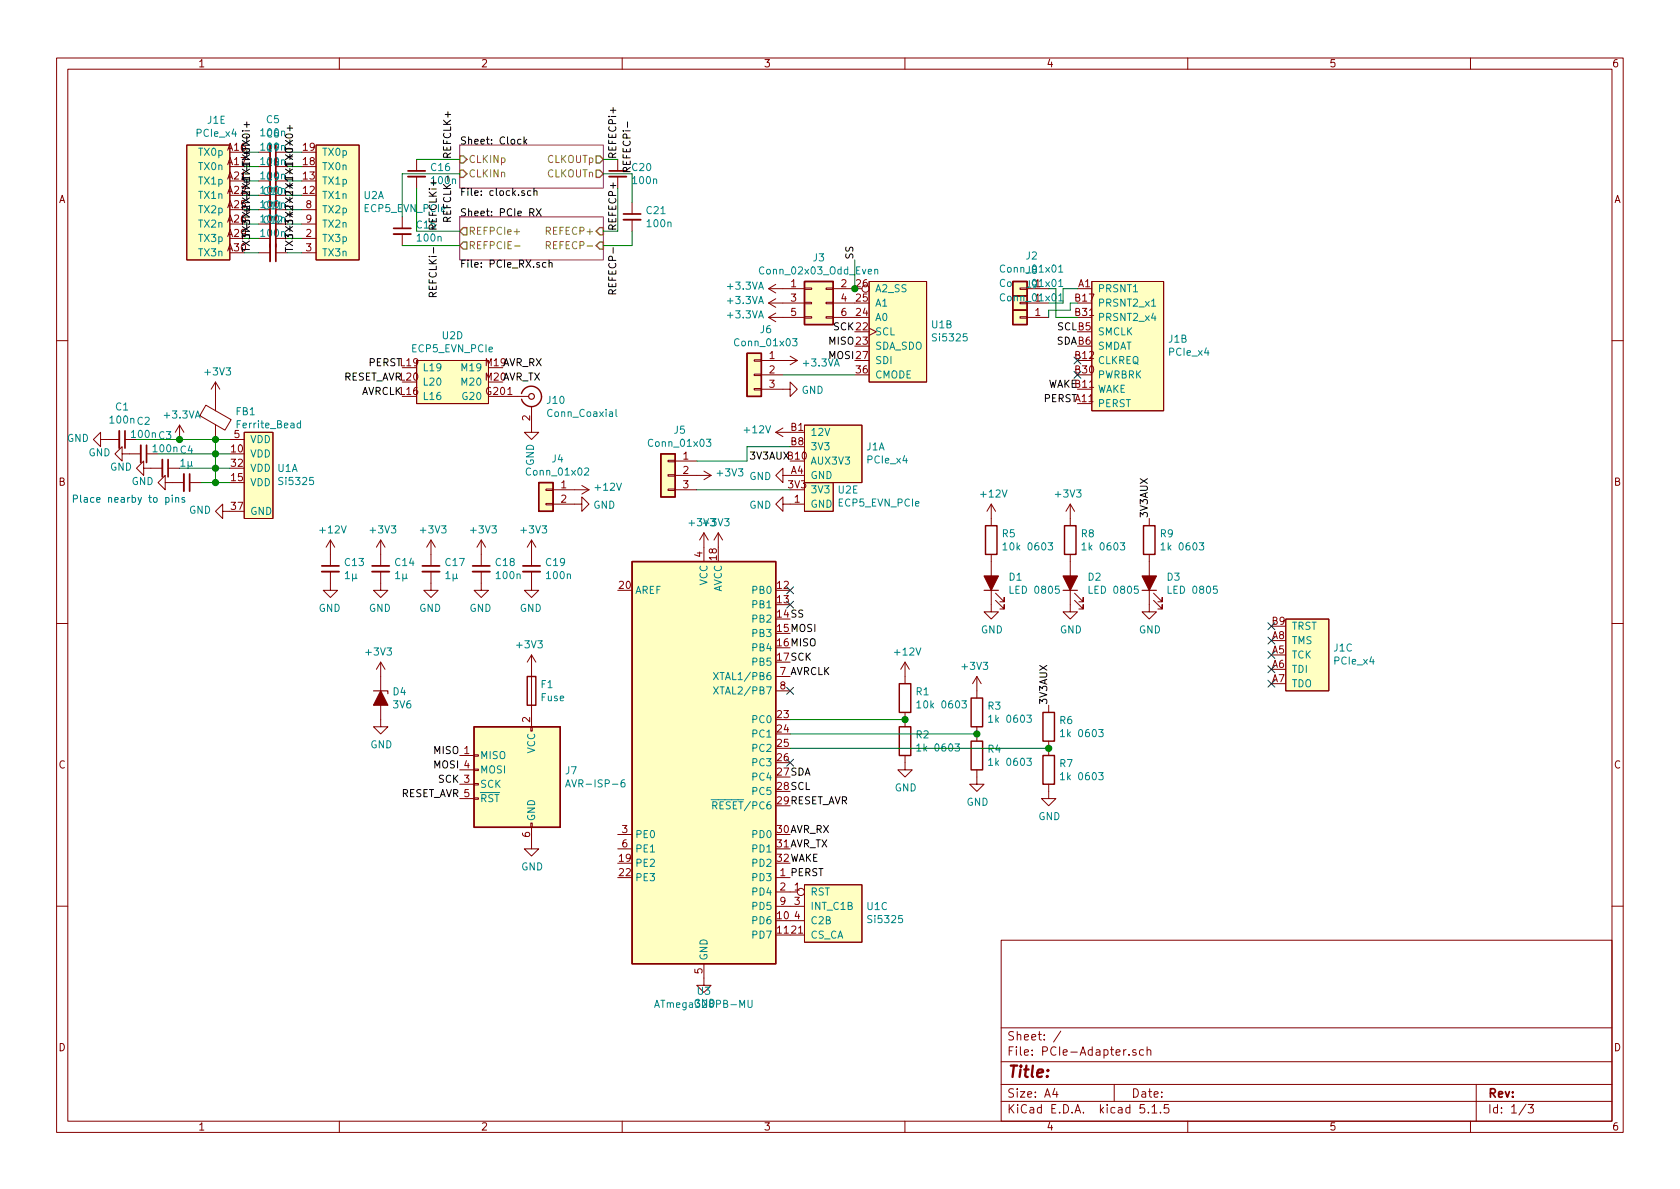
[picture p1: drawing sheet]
EESchema Schematic File Version 4
EELAYER 30 0
EELAYER END
$Descr A4 11693 8268
encoding utf-8
Sheet 1 3
Title ""
Date ""
Rev ""
Comp ""
Comment1 ""
Comment2 ""
Comment3 ""
Comment4 ""
$EndDescr
$Comp
L Si5325:Si5325 U1
U 1 1
P 1800 3000
F 0 "U1" H 1928 2751 50  0000 L CNN
F 1 "Si5325" H 1928 2660 50  0000 L CNN
F 2 "" H 1000 3850 50  0001 C CNN
F 3 "" H 1000 3850 50  0001 C CNN
	1    1800 3000
	1    0    0    -1  
$EndComp
$Comp
L Si5325:Si5325 U1
U 2 1
P 6250 1950
F 0 "U1" H 6478 1651 50  0000 L CNN
F 1 "Si5325" H 6478 1560 50  0000 L CNN
F 2 "Package_DFN_QFN:QFN-36-1EP_6x6mm_P0.5mm_EP4.1x4.1mm_ThermalVias" H 5450 2800 50  0001 C CNN
F 3 "" H 5450 2800 50  0001 C CNN
	2    6250 1950
	1    0    0    -1  
$EndComp
$Comp
L Si5325:Si5325 U1
U 3 1
P 5800 6150
F 0 "U1" H 6028 6001 50  0000 L CNN
F 1 "Si5325" H 6028 5910 50  0000 L CNN
F 2 "" H 5000 7000 50  0001 C CNN
F 3 "" H 5000 7000 50  0001 C CNN
	3    5800 6150
	1    0    0    -1  
$EndComp
$Comp
L PCIe:PCIe_x4 J1
U 1 1
P 5800 2950
F 0 "J1" H 6028 2801 50  0000 L CNN
F 1 "PCIe_x4" H 6028 2710 50  0000 L CNN
F 2 "" H 5250 2950 50  0001 C CNN
F 3 "" H 5250 2950 50  0001 C CNN
	1    5800 2950
	1    0    0    -1  
$EndComp
$Comp
L PCIe:PCIe_x4 J1
U 2 1
P 7850 1950
F 0 "J1" H 8128 1551 50  0000 L CNN
F 1 "PCIe_x4" H 8128 1460 50  0000 L CNN
F 2 "" H 7300 1950 50  0001 C CNN
F 3 "" H 7300 1950 50  0001 C CNN
	2    7850 1950
	1    0    0    -1  
$EndComp
$Comp
L PCIe:PCIe_x4 J1
U 3 1
P 9100 4300
F 0 "J1" H 9278 4101 50  0000 L CNN
F 1 "PCIe_x4" H 9278 4010 50  0000 L CNN
F 2 "" H 8550 4300 50  0001 C CNN
F 3 "" H 8550 4300 50  0001 C CNN
	3    9100 4300
	1    0    0    -1  
$EndComp
$Comp
L PCIe:PCIe_x4 J1
U 5 1
P 1450 1000
F 0 "J1" H 1392 1175 50  0000 C CNN
F 1 "PCIe_x4" H 1392 1084 50  0000 C CNN
F 2 "Connector_PCBEdge:BUS_PCIexpress_x4" H 900 1000 50  0001 C CNN
F 3 "" H 900 1000 50  0001 C CNN
	5    1450 1000
	-1   0    0    -1  
$EndComp
Wire Wire Line
	7300 2100 7400 2100
Wire Wire Line
	7400 2100 7400 2000
Wire Wire Line
	7400 2000 7500 2000
Wire Wire Line
	7500 2100 7450 2100
Wire Wire Line
	7450 2100 7450 2150
Wire Wire Line
	7450 2150 7300 2150
Wire Wire Line
	7300 2150 7300 2200
Wire Wire Line
	7500 2200 7350 2200
Wire Wire Line
	7350 2200 7350 2000
Wire Wire Line
	7350 2000 7300 2000
$Comp
L PCIe:ECP5_EVN_PCIe U2
U 1 1
P 2350 1000
F 0 "U2" H 2528 651 50  0000 L CNN
F 1 "ECP5_EVN_PCIe" H 2528 560 50  0000 L CNN
F 2 "PCIe-Adapter:ECP5-EVN-PCIe" H 2150 1050 50  0001 C CNN
F 3 "" H 2150 1050 50  0001 C CNN
	1    2350 1000
	1    0    0    -1  
$EndComp
$Comp
L PCIe:ECP5_EVN_PCIe U2
U 4 1
P 3150 2500
F 0 "U2" H 3150 2675 50  0000 C CNN
F 1 "ECP5_EVN_PCIe" H 3150 2584 50  0000 C CNN
F 2 "" H 2950 2550 50  0001 C CNN
F 3 "" H 2950 2550 50  0001 C CNN
	4    3150 2500
	1    0    0    -1  
$EndComp
$Sheet
S 3200 1000 1000 300 
U 5E7EABA8
F0 "Clock" 50
F1 "clock.sch" 50
F2 "CLKINp" I L 3200 1100 50 
F3 "CLKINn" I L 3200 1200 50 
F4 "CLKOUTp" O R 4200 1100 50 
F5 "CLKOUTn" O R 4200 1200 50 
$EndSheet
$Comp
L PCIe:ECP5_EVN_PCIe U2
U 5 1
P 5700 3350
F 0 "U2" H 5828 3301 50  0000 L CNN
F 1 "ECP5_EVN_PCIe" H 5828 3210 50  0000 L CNN
F 2 "" H 5500 3400 50  0001 C CNN
F 3 "" H 5500 3400 50  0001 C CNN
	5    5700 3350
	1    0    0    -1  
$EndComp
$Sheet
S 3200 1500 1000 300 
U 5E8420DD
F0 "PCIe RX" 50
F1 "PCIe_RX.sch" 50
F2 "REFPCIe+" O L 3200 1600 50 
F3 "REFPCIE-" O L 3200 1700 50 
F4 "REFECP+" I R 4200 1600 50 
F5 "REFECP-" I R 4200 1700 50 
$EndSheet
Wire Wire Line
	4200 1600 4300 1600
Wire Wire Line
	4300 1100 4200 1100
Wire Wire Line
	4400 1700 4200 1700
Wire Wire Line
	4200 1200 4400 1200
Wire Wire Line
	4400 1200 4400 1400
Wire Wire Line
	2900 1600 2900 1300
Wire Wire Line
	2800 1200 2800 1500
$Comp
L Connector_Generic:Conn_02x03_Odd_Even J3
U 1 1
P 5650 2100
F 0 "J3" H 5700 2417 50  0000 C CNN
F 1 "Conn_02x03_Odd_Even" H 5700 2326 50  0000 C CNN
F 2 "Connector_PinHeader_2.54mm:PinHeader_2x03_P2.54mm_Vertical" H 5650 2100 50  0001 C CNN
F 3 "~" H 5650 2100 50  0001 C CNN
	1    5650 2100
	1    0    0    -1  
$EndComp
$Comp
L power:GND #PWR013
U 1 1
P 5500 3300
F 0 "#PWR013" H 5500 3050 50  0001 C CNN
F 1 "GND" V 5505 3172 50  0000 R CNN
F 2 "" H 5500 3300 50  0001 C CNN
F 3 "" H 5500 3300 50  0001 C CNN
	1    5500 3300
	0    1    1    0   
$EndComp
$Comp
L power:GND #PWR014
U 1 1
P 5500 3500
F 0 "#PWR014" H 5500 3250 50  0001 C CNN
F 1 "GND" V 5505 3372 50  0000 R CNN
F 2 "" H 5500 3500 50  0001 C CNN
F 3 "" H 5500 3500 50  0001 C CNN
	1    5500 3500
	0    1    1    0   
$EndComp
$Comp
L Connector_Generic:Conn_01x03 J5
U 1 1
P 4650 3300
F 0 "J5" H 4568 3617 50  0000 C CNN
F 1 "Conn_01x03" H 4568 3526 50  0000 C CNN
F 2 "Connector_PinHeader_2.54mm:PinHeader_1x03_P2.54mm_Vertical" H 4650 3300 50  0001 C CNN
F 3 "~" H 4650 3300 50  0001 C CNN
	1    4650 3300
	-1   0    0    -1  
$EndComp
Wire Wire Line
	4850 3400 5500 3400
Wire Wire Line
	5500 3100 5200 3100
Wire Wire Line
	5200 3100 5200 3200
Wire Wire Line
	5200 3200 4850 3200
$Comp
L power:+3V3 #PWR03
U 1 1
P 4850 3300
F 0 "#PWR03" H 4850 3150 50  0001 C CNN
F 1 "+3V3" V 4865 3428 50  0000 L CNN
F 2 "" H 4850 3300 50  0001 C CNN
F 3 "" H 4850 3300 50  0001 C CNN
	1    4850 3300
	0    1    -1   0   
$EndComp
$Comp
L Connector_Generic:Conn_01x03 J6
U 1 1
P 5250 2600
F 0 "J6" H 5168 2917 50  0000 C CNN
F 1 "Conn_01x03" H 5168 2826 50  0000 C CNN
F 2 "Connector_PinHeader_2.54mm:PinHeader_1x03_P2.54mm_Vertical" H 5250 2600 50  0001 C CNN
F 3 "~" H 5250 2600 50  0001 C CNN
	1    5250 2600
	-1   0    0    -1  
$EndComp
Wire Wire Line
	5450 2600 5950 2600
$Comp
L power:GND #PWR011
U 1 1
P 5450 2700
F 0 "#PWR011" H 5450 2450 50  0001 C CNN
F 1 "GND" V 5455 2572 50  0000 R CNN
F 2 "" H 5450 2700 50  0001 C CNN
F 3 "" H 5450 2700 50  0001 C CNN
	1    5450 2700
	0    -1   1    0   
$EndComp
Text Label 5950 2300 2    50   ~ 0
SCK
Text Label 5500 4600 0    50   ~ 0
SCK
Text Label 5950 2400 2    50   ~ 0
MISO
Text Label 5950 2500 2    50   ~ 0
MOSI
Text Label 5500 4400 0    50   ~ 0
MOSI
Text Label 5500 4500 0    50   ~ 0
MISO
$Comp
L MCU_Microchip_ATmega:ATmega328PB-MU U3
U 1 1
P 4900 5300
F 0 "U3" H 4900 3711 50  0000 C CNN
F 1 "ATmega328PB-MU" H 4900 3620 50  0000 C CNN
F 2 "Package_DFN_QFN:QFN-32-1EP_5x5mm_P0.5mm_EP3.1x3.1mm" H 4900 5300 50  0001 C CIN
F 3 "http://ww1.microchip.com/downloads/en/DeviceDoc/40001906C.pdf" H 4900 5300 50  0001 C CNN
	1    4900 5300
	1    0    0    -1  
$EndComp
$Comp
L power:+3V3 #PWR04
U 1 1
P 4900 3800
F 0 "#PWR04" H 4900 3650 50  0001 C CNN
F 1 "+3V3" H 4915 3973 50  0000 C CNN
F 2 "" H 4900 3800 50  0001 C CNN
F 3 "" H 4900 3800 50  0001 C CNN
	1    4900 3800
	-1   0    0    -1  
$EndComp
$Comp
L power:+3V3 #PWR06
U 1 1
P 5000 3800
F 0 "#PWR06" H 5000 3650 50  0001 C CNN
F 1 "+3V3" H 5015 3973 50  0000 C CNN
F 2 "" H 5000 3800 50  0001 C CNN
F 3 "" H 5000 3800 50  0001 C CNN
	1    5000 3800
	-1   0    0    -1  
$EndComp
$Comp
L power:GND #PWR05
U 1 1
P 4900 6800
F 0 "#PWR05" H 4900 6550 50  0001 C CNN
F 1 "GND" H 4905 6627 50  0000 C CNN
F 2 "" H 4900 6800 50  0001 C CNN
F 3 "" H 4900 6800 50  0001 C CNN
	1    4900 6800
	1    0    0    -1  
$EndComp
Text Label 5500 4700 0    50   ~ 0
AVRCLK
Text Label 2800 2750 2    50   ~ 0
AVRCLK
Text Label 2800 2650 2    50   ~ 0
RESET_AVR
Text Label 5500 5600 0    50   ~ 0
RESET_AVR
$Comp
L Connector_Generic:Conn_01x02 J4
U 1 1
P 3800 3400
F 0 "J4" H 3718 3617 50  0000 C CNN
F 1 "Conn_01x02" H 3718 3526 50  0000 C CNN
F 2 "Connector_PinHeader_2.54mm:PinHeader_1x02_P2.54mm_Vertical" H 3800 3400 50  0001 C CNN
F 3 "~" H 3800 3400 50  0001 C CNN
	1    3800 3400
	-1   0    0    -1  
$EndComp
$Comp
L power:+12V #PWR012
U 1 1
P 5500 3000
F 0 "#PWR012" H 5500 2850 50  0001 C CNN
F 1 "+12V" V 5515 3128 50  0000 L CNN
F 2 "" H 5500 3000 50  0001 C CNN
F 3 "" H 5500 3000 50  0001 C CNN
	1    5500 3000
	0    -1   -1   0   
$EndComp
$Comp
L power:+12V #PWR01
U 1 1
P 4000 3400
F 0 "#PWR01" H 4000 3250 50  0001 C CNN
F 1 "+12V" V 4015 3528 50  0000 L CNN
F 2 "" H 4000 3400 50  0001 C CNN
F 3 "" H 4000 3400 50  0001 C CNN
	1    4000 3400
	0    1    -1   0   
$EndComp
$Comp
L power:GND #PWR02
U 1 1
P 4000 3500
F 0 "#PWR02" H 4000 3250 50  0001 C CNN
F 1 "GND" V 4005 3372 50  0000 R CNN
F 2 "" H 4000 3500 50  0001 C CNN
F 3 "" H 4000 3500 50  0001 C CNN
	1    4000 3500
	0    -1   1    0   
$EndComp
Text Label 3500 2550 0    50   ~ 0
AVR_RX
Text Label 5500 5800 0    50   ~ 0
AVR_RX
Text Label 5500 5900 0    50   ~ 0
AVR_TX
Text Label 3500 2650 0    50   ~ 0
AVR_TX
$Comp
L power:GND #PWR019
U 1 1
P 1600 3550
F 0 "#PWR019" H 1600 3300 50  0001 C CNN
F 1 "GND" V 1605 3422 50  0000 R CNN
F 2 "" H 1600 3550 50  0001 C CNN
F 3 "" H 1600 3550 50  0001 C CNN
	1    1600 3550
	0    1    -1   0   
$EndComp
Text Label 2800 2550 2    50   ~ 0
PERST
Text Label 5500 6100 0    50   ~ 0
PERST
Text Label 5500 6000 0    50   ~ 0
WAKE
Text Label 5500 5500 0    50   ~ 0
SCL
Text Label 7500 2300 2    50   ~ 0
SCL
Text Label 7500 2400 2    50   ~ 0
SDA
Text Label 5500 5400 0    50   ~ 0
SDA
$Comp
L Device:C_Small C3
U 1 1
P 1150 3250
F 0 "C3" V 921 3250 50  0000 C CNN
F 1 "100n" V 1012 3250 50  0000 C CNN
F 2 "Capacitor_SMD:C_0402_1005Metric" H 1150 3250 50  0001 C CNN
F 3 "~" H 1150 3250 50  0001 C CNN
	1    1150 3250
	0    1    1    0   
$EndComp
$Comp
L Device:C_Small C2
U 1 1
P 1000 3150
F 0 "C2" V 771 3150 50  0000 C CNN
F 1 "100n" V 862 3150 50  0000 C CNN
F 2 "Capacitor_SMD:C_0402_1005Metric" H 1000 3150 50  0001 C CNN
F 3 "~" H 1000 3150 50  0001 C CNN
	1    1000 3150
	0    1    1    0   
$EndComp
$Comp
L Device:C_Small C1
U 1 1
P 850 3050
F 0 "C1" V 621 3050 50  0000 C CNN
F 1 "100n" V 712 3050 50  0000 C CNN
F 2 "Capacitor_SMD:C_0402_1005Metric" H 850 3050 50  0001 C CNN
F 3 "~" H 850 3050 50  0001 C CNN
	1    850  3050
	0    1    1    0   
$EndComp
$Comp
L power:GND #PWR018
U 1 1
P 1200 3350
F 0 "#PWR018" H 1200 3100 50  0001 C CNN
F 1 "GND" V 1205 3222 50  0000 R CNN
F 2 "" H 1200 3350 50  0001 C CNN
F 3 "" H 1200 3350 50  0001 C CNN
	1    1200 3350
	0    1    -1   0   
$EndComp
$Comp
L power:GND #PWR017
U 1 1
P 1050 3250
F 0 "#PWR017" H 1050 3000 50  0001 C CNN
F 1 "GND" V 1055 3122 50  0000 R CNN
F 2 "" H 1050 3250 50  0001 C CNN
F 3 "" H 1050 3250 50  0001 C CNN
	1    1050 3250
	0    1    -1   0   
$EndComp
$Comp
L power:GND #PWR016
U 1 1
P 900 3150
F 0 "#PWR016" H 900 2900 50  0001 C CNN
F 1 "GND" V 905 3022 50  0000 R CNN
F 2 "" H 900 3150 50  0001 C CNN
F 3 "" H 900 3150 50  0001 C CNN
	1    900  3150
	0    1    -1   0   
$EndComp
$Comp
L power:GND #PWR015
U 1 1
P 750 3050
F 0 "#PWR015" H 750 2800 50  0001 C CNN
F 1 "GND" V 755 2922 50  0000 R CNN
F 2 "" H 750 3050 50  0001 C CNN
F 3 "" H 750 3050 50  0001 C CNN
	1    750  3050
	0    1    -1   0   
$EndComp
Wire Wire Line
	1400 3350 1500 3350
Wire Wire Line
	1600 3250 1500 3250
Wire Wire Line
	1100 3150 1500 3150
Wire Wire Line
	1600 3050 1500 3050
$Comp
L power:+3V3 #PWR020
U 1 1
P 1500 2750
F 0 "#PWR020" H 1500 2600 50  0001 C CNN
F 1 "+3V3" H 1515 2923 50  0000 C CNN
F 2 "" H 1500 2750 50  0001 C CNN
F 3 "" H 1500 2750 50  0001 C CNN
	1    1500 2750
	1    0    0    -1  
$EndComp
Connection ~ 1500 3050
Wire Wire Line
	1500 3350 1500 3250
Connection ~ 1500 3350
Wire Wire Line
	1500 3350 1600 3350
Connection ~ 1500 3250
Wire Wire Line
	1500 3250 1250 3250
Wire Wire Line
	1500 3150 1500 3250
Connection ~ 1500 3150
Wire Wire Line
	1500 3150 1600 3150
Wire Wire Line
	1500 3150 1500 3050
Text Notes 1300 3500 2    50   ~ 0
Place nearby to pins
$Comp
L Device:C_Small C18
U 1 1
P 3350 3950
F 0 "C18" H 3442 3996 50  0000 L CNN
F 1 "100n" H 3442 3905 50  0000 L CNN
F 2 "Capacitor_SMD:C_0402_1005Metric" H 3350 3950 50  0001 C CNN
F 3 "~" H 3350 3950 50  0001 C CNN
	1    3350 3950
	1    0    0    -1  
$EndComp
$Comp
L power:GND #PWR028
U 1 1
P 3350 4050
F 0 "#PWR028" H 3350 3800 50  0001 C CNN
F 1 "GND" H 3355 3877 50  0000 C CNN
F 2 "" H 3350 4050 50  0001 C CNN
F 3 "" H 3350 4050 50  0001 C CNN
	1    3350 4050
	-1   0    0    -1  
$EndComp
$Comp
L power:+3V3 #PWR027
U 1 1
P 3350 3850
F 0 "#PWR027" H 3350 3700 50  0001 C CNN
F 1 "+3V3" H 3365 4023 50  0000 C CNN
F 2 "" H 3350 3850 50  0001 C CNN
F 3 "" H 3350 3850 50  0001 C CNN
	1    3350 3850
	1    0    0    -1  
$EndComp
$Comp
L Device:C_Small C19
U 1 1
P 3700 3950
F 0 "C19" H 3792 3996 50  0000 L CNN
F 1 "100n" H 3792 3905 50  0000 L CNN
F 2 "Capacitor_SMD:C_0402_1005Metric" H 3700 3950 50  0001 C CNN
F 3 "~" H 3700 3950 50  0001 C CNN
	1    3700 3950
	1    0    0    -1  
$EndComp
$Comp
L power:GND #PWR030
U 1 1
P 3700 4050
F 0 "#PWR030" H 3700 3800 50  0001 C CNN
F 1 "GND" H 3705 3877 50  0000 C CNN
F 2 "" H 3700 4050 50  0001 C CNN
F 3 "" H 3700 4050 50  0001 C CNN
	1    3700 4050
	-1   0    0    -1  
$EndComp
$Comp
L power:+3V3 #PWR029
U 1 1
P 3700 3850
F 0 "#PWR029" H 3700 3700 50  0001 C CNN
F 1 "+3V3" H 3715 4023 50  0000 C CNN
F 2 "" H 3700 3850 50  0001 C CNN
F 3 "" H 3700 3850 50  0001 C CNN
	1    3700 3850
	1    0    0    -1  
$EndComp
$Comp
L Device:C_Small C17
U 1 1
P 3000 3950
F 0 "C17" H 3092 3996 50  0000 L CNN
F 1 "1µ" H 3092 3905 50  0000 L CNN
F 2 "Capacitor_SMD:C_0805_2012Metric" H 3000 3950 50  0001 C CNN
F 3 "~" H 3000 3950 50  0001 C CNN
	1    3000 3950
	1    0    0    -1  
$EndComp
$Comp
L power:GND #PWR026
U 1 1
P 3000 4050
F 0 "#PWR026" H 3000 3800 50  0001 C CNN
F 1 "GND" H 3005 3877 50  0000 C CNN
F 2 "" H 3000 4050 50  0001 C CNN
F 3 "" H 3000 4050 50  0001 C CNN
	1    3000 4050
	-1   0    0    -1  
$EndComp
$Comp
L power:+3V3 #PWR025
U 1 1
P 3000 3850
F 0 "#PWR025" H 3000 3700 50  0001 C CNN
F 1 "+3V3" H 3015 4023 50  0000 C CNN
F 2 "" H 3000 3850 50  0001 C CNN
F 3 "" H 3000 3850 50  0001 C CNN
	1    3000 3850
	1    0    0    -1  
$EndComp
$Comp
L Device:C_Small C14
U 1 1
P 2650 3950
F 0 "C14" H 2742 3996 50  0000 L CNN
F 1 "1µ" H 2742 3905 50  0000 L CNN
F 2 "Capacitor_SMD:C_0805_2012Metric" H 2650 3950 50  0001 C CNN
F 3 "~" H 2650 3950 50  0001 C CNN
	1    2650 3950
	1    0    0    -1  
$EndComp
$Comp
L power:GND #PWR024
U 1 1
P 2650 4050
F 0 "#PWR024" H 2650 3800 50  0001 C CNN
F 1 "GND" H 2655 3877 50  0000 C CNN
F 2 "" H 2650 4050 50  0001 C CNN
F 3 "" H 2650 4050 50  0001 C CNN
	1    2650 4050
	-1   0    0    -1  
$EndComp
$Comp
L power:+3V3 #PWR023
U 1 1
P 2650 3850
F 0 "#PWR023" H 2650 3700 50  0001 C CNN
F 1 "+3V3" H 2665 4023 50  0000 C CNN
F 2 "" H 2650 3850 50  0001 C CNN
F 3 "" H 2650 3850 50  0001 C CNN
	1    2650 3850
	1    0    0    -1  
$EndComp
$Comp
L Device:C_Small C21
U 1 1
P 4400 1500
F 0 "C21" H 4492 1546 50  0000 L CNN
F 1 "100n" H 4492 1455 50  0000 L CNN
F 2 "Capacitor_SMD:C_0402_1005Metric" H 4400 1500 50  0001 C CNN
F 3 "~" H 4400 1500 50  0001 C CNN
	1    4400 1500
	1    0    0    -1  
$EndComp
Wire Wire Line
	4400 1600 4400 1700
$Comp
L Device:C_Small C20
U 1 1
P 4300 1200
F 0 "C20" H 4392 1246 50  0000 L CNN
F 1 "100n" H 4392 1155 50  0000 L CNN
F 2 "Capacitor_SMD:C_0402_1005Metric" H 4300 1200 50  0001 C CNN
F 3 "~" H 4300 1200 50  0001 C CNN
	1    4300 1200
	1    0    0    -1  
$EndComp
Wire Wire Line
	4300 1300 4300 1600
$Comp
L Device:C_Small C15
U 1 1
P 2800 1600
F 0 "C15" H 2892 1646 50  0000 L CNN
F 1 "100n" H 2892 1555 50  0000 L CNN
F 2 "Capacitor_SMD:C_0402_1005Metric" H 2800 1600 50  0001 C CNN
F 3 "~" H 2800 1600 50  0001 C CNN
	1    2800 1600
	1    0    0    -1  
$EndComp
$Comp
L Device:C_Small C16
U 1 1
P 2900 1200
F 0 "C16" H 2992 1246 50  0000 L CNN
F 1 "100n" H 2992 1155 50  0000 L CNN
F 2 "Capacitor_SMD:C_0402_1005Metric" H 2900 1200 50  0001 C CNN
F 3 "~" H 2900 1200 50  0001 C CNN
	1    2900 1200
	1    0    0    -1  
$EndComp
Wire Wire Line
	2900 1100 3200 1100
Wire Wire Line
	2800 1200 3200 1200
Wire Wire Line
	2900 1600 3200 1600
Wire Wire Line
	2800 1700 3200 1700
$Comp
L Device:C_Small C4
U 1 1
P 1300 3350
F 0 "C4" V 1071 3350 50  0000 C CNN
F 1 "1µ" V 1162 3350 50  0000 C CNN
F 2 "Capacitor_SMD:C_0805_2012Metric" H 1300 3350 50  0001 C CNN
F 3 "~" H 1300 3350 50  0001 C CNN
	1    1300 3350
	0    1    1    0   
$EndComp
$Comp
L Device:Ferrite_Bead FB1
U 1 1
P 1500 2900
F 0 "FB1" H 1637 2946 50  0000 L CNN
F 1 "Ferrite_Bead" H 1637 2855 50  0000 L CNN
F 2 "Inductor_SMD:L_0805_2012Metric" V 1430 2900 50  0001 C CNN
F 3 "~" H 1500 2900 50  0001 C CNN
	1    1500 2900
	1    0    0    -1  
$EndComp
$Comp
L Device:C_Small C12
U 1 1
P 1900 1750
F 0 "C12" V 1671 1750 50  0000 C CNN
F 1 "100n" V 1762 1750 50  0000 C CNN
F 2 "Capacitor_SMD:C_0402_1005Metric" H 1900 1750 50  0001 C CNN
F 3 "~" H 1900 1750 50  0001 C CNN
	1    1900 1750
	0    1    1    0   
$EndComp
$Comp
L Device:C_Small C5
U 1 1
P 1900 1050
F 0 "C5" V 1671 1050 50  0000 C CNN
F 1 "100n" V 1762 1050 50  0000 C CNN
F 2 "Capacitor_SMD:C_0402_1005Metric" H 1900 1050 50  0001 C CNN
F 3 "~" H 1900 1050 50  0001 C CNN
	1    1900 1050
	0    1    1    0   
$EndComp
$Comp
L Device:C_Small C6
U 1 1
P 1900 1150
F 0 "C6" V 1671 1150 50  0000 C CNN
F 1 "100n" V 1762 1150 50  0000 C CNN
F 2 "Capacitor_SMD:C_0402_1005Metric" H 1900 1150 50  0001 C CNN
F 3 "~" H 1900 1150 50  0001 C CNN
	1    1900 1150
	0    1    1    0   
$EndComp
$Comp
L Device:C_Small C7
U 1 1
P 1900 1250
F 0 "C7" V 1671 1250 50  0000 C CNN
F 1 "100n" V 1762 1250 50  0000 C CNN
F 2 "Capacitor_SMD:C_0402_1005Metric" H 1900 1250 50  0001 C CNN
F 3 "~" H 1900 1250 50  0001 C CNN
	1    1900 1250
	0    1    1    0   
$EndComp
$Comp
L Device:C_Small C8
U 1 1
P 1900 1350
F 0 "C8" V 1671 1350 50  0000 C CNN
F 1 "100n" V 1762 1350 50  0000 C CNN
F 2 "Capacitor_SMD:C_0402_1005Metric" H 1900 1350 50  0001 C CNN
F 3 "~" H 1900 1350 50  0001 C CNN
	1    1900 1350
	0    1    1    0   
$EndComp
$Comp
L Device:C_Small C9
U 1 1
P 1900 1450
F 0 "C9" V 1671 1450 50  0000 C CNN
F 1 "100n" V 1762 1450 50  0000 C CNN
F 2 "Capacitor_SMD:C_0402_1005Metric" H 1900 1450 50  0001 C CNN
F 3 "~" H 1900 1450 50  0001 C CNN
	1    1900 1450
	0    1    1    0   
$EndComp
$Comp
L Device:C_Small C10
U 1 1
P 1900 1550
F 0 "C10" V 1671 1550 50  0000 C CNN
F 1 "100n" V 1762 1550 50  0000 C CNN
F 2 "Capacitor_SMD:C_0402_1005Metric" H 1900 1550 50  0001 C CNN
F 3 "~" H 1900 1550 50  0001 C CNN
	1    1900 1550
	0    1    1    0   
$EndComp
$Comp
L Device:C_Small C11
U 1 1
P 1900 1650
F 0 "C11" V 1671 1650 50  0000 C CNN
F 1 "100n" V 1762 1650 50  0000 C CNN
F 2 "Capacitor_SMD:C_0402_1005Metric" H 1900 1650 50  0001 C CNN
F 3 "~" H 1900 1650 50  0001 C CNN
	1    1900 1650
	0    1    1    0   
$EndComp
Wire Wire Line
	2100 1750 2000 1750
Wire Wire Line
	2100 1650 2000 1650
Wire Wire Line
	2100 1550 2000 1550
Wire Wire Line
	2100 1450 2000 1450
Wire Wire Line
	2100 1350 2000 1350
Wire Wire Line
	2100 1250 2000 1250
Wire Wire Line
	2100 1150 2000 1150
Wire Wire Line
	2100 1050 2000 1050
Wire Wire Line
	1800 1750 1700 1750
Wire Wire Line
	1800 1650 1700 1650
Wire Wire Line
	1800 1550 1700 1550
Wire Wire Line
	1800 1450 1700 1450
Wire Wire Line
	1800 1350 1700 1350
Wire Wire Line
	1800 1250 1700 1250
Wire Wire Line
	1800 1150 1700 1150
Wire Wire Line
	1800 1050 1700 1050
$Comp
L power:+12V #PWR035
U 1 1
P 6900 3600
F 0 "#PWR035" H 6900 3450 50  0001 C CNN
F 1 "+12V" H 6915 3773 50  0000 C CNN
F 2 "" H 6900 3600 50  0001 C CNN
F 3 "" H 6900 3600 50  0001 C CNN
	1    6900 3600
	1    0    0    -1  
$EndComp
$Comp
L power:GND #PWR036
U 1 1
P 6900 4200
F 0 "#PWR036" H 6900 3950 50  0001 C CNN
F 1 "GND" H 6905 4027 50  0000 C CNN
F 2 "" H 6900 4200 50  0001 C CNN
F 3 "" H 6900 4200 50  0001 C CNN
	1    6900 4200
	1    0    0    -1  
$EndComp
$Comp
L Device:R R5
U 1 1
P 6900 3750
F 0 "R5" H 6970 3796 50  0000 L CNN
F 1 "10k 0603" H 6970 3705 50  0000 L CNN
F 2 "Resistor_SMD:R_0603_1608Metric" V 6830 3750 50  0001 C CNN
F 3 "~" H 6900 3750 50  0001 C CNN
	1    6900 3750
	1    0    0    -1  
$EndComp
$Comp
L Device:LED_ALT D1
U 1 1
P 6900 4050
F 0 "D1" V 6939 3933 50  0000 R CNN
F 1 "LED 0805" V 6848 3933 50  0000 R CNN
F 2 "LED_SMD:LED_0805_2012Metric" H 6900 4050 50  0001 C CNN
F 3 "~" H 6900 4050 50  0001 C CNN
	1    6900 4050
	0    -1   -1   0   
$EndComp
Text Label 7500 2700 2    50   ~ 0
WAKE
Text Label 7500 2800 2    50   ~ 0
PERST
$Comp
L power:GND #PWR039
U 1 1
P 7450 4200
F 0 "#PWR039" H 7450 3950 50  0001 C CNN
F 1 "GND" H 7455 4027 50  0000 C CNN
F 2 "" H 7450 4200 50  0001 C CNN
F 3 "" H 7450 4200 50  0001 C CNN
	1    7450 4200
	1    0    0    -1  
$EndComp
$Comp
L Device:R R8
U 1 1
P 7450 3750
F 0 "R8" H 7520 3796 50  0000 L CNN
F 1 "1k 0603" H 7520 3705 50  0000 L CNN
F 2 "Resistor_SMD:R_0603_1608Metric" V 7380 3750 50  0001 C CNN
F 3 "~" H 7450 3750 50  0001 C CNN
	1    7450 3750
	1    0    0    -1  
$EndComp
$Comp
L Device:LED_ALT D2
U 1 1
P 7450 4050
F 0 "D2" V 7489 3933 50  0000 R CNN
F 1 "LED 0805" V 7398 3933 50  0000 R CNN
F 2 "LED_SMD:LED_0805_2012Metric" H 7450 4050 50  0001 C CNN
F 3 "~" H 7450 4050 50  0001 C CNN
	1    7450 4050
	0    -1   -1   0   
$EndComp
$Comp
L power:+3V3 #PWR038
U 1 1
P 7450 3600
F 0 "#PWR038" H 7450 3450 50  0001 C CNN
F 1 "+3V3" H 7465 3773 50  0000 C CNN
F 2 "" H 7450 3600 50  0001 C CNN
F 3 "" H 7450 3600 50  0001 C CNN
	1    7450 3600
	-1   0    0    -1  
$EndComp
$Comp
L power:GND #PWR040
U 1 1
P 8000 4200
F 0 "#PWR040" H 8000 3950 50  0001 C CNN
F 1 "GND" H 8005 4027 50  0000 C CNN
F 2 "" H 8000 4200 50  0001 C CNN
F 3 "" H 8000 4200 50  0001 C CNN
	1    8000 4200
	1    0    0    -1  
$EndComp
$Comp
L Device:R R9
U 1 1
P 8000 3750
F 0 "R9" H 8070 3796 50  0000 L CNN
F 1 "1k 0603" H 8070 3705 50  0000 L CNN
F 2 "Resistor_SMD:R_0603_1608Metric" V 7930 3750 50  0001 C CNN
F 3 "~" H 8000 3750 50  0001 C CNN
	1    8000 3750
	1    0    0    -1  
$EndComp
$Comp
L Device:LED_ALT D3
U 1 1
P 8000 4050
F 0 "D3" V 8039 3933 50  0000 R CNN
F 1 "LED 0805" V 7948 3933 50  0000 R CNN
F 2 "LED_SMD:LED_0805_2012Metric" H 8000 4050 50  0001 C CNN
F 3 "~" H 8000 4050 50  0001 C CNN
	1    8000 4050
	0    -1   -1   0   
$EndComp
Text Label 8000 3600 1    50   ~ 0
3V3AUX
Text Label 5500 3200 2    50   ~ 0
3V3AUX
$Comp
L Device:R R1
U 1 1
P 6300 4850
F 0 "R1" H 6370 4896 50  0000 L CNN
F 1 "10k 0603" H 6370 4805 50  0000 L CNN
F 2 "Resistor_SMD:R_0603_1608Metric" V 6230 4850 50  0001 C CNN
F 3 "~" H 6300 4850 50  0001 C CNN
	1    6300 4850
	1    0    0    -1  
$EndComp
$Comp
L power:+12V #PWR031
U 1 1
P 6300 4700
F 0 "#PWR031" H 6300 4550 50  0001 C CNN
F 1 "+12V" H 6315 4873 50  0000 C CNN
F 2 "" H 6300 4700 50  0001 C CNN
F 3 "" H 6300 4700 50  0001 C CNN
	1    6300 4700
	1    0    0    -1  
$EndComp
$Comp
L Device:R R2
U 1 1
P 6300 5150
F 0 "R2" H 6370 5196 50  0000 L CNN
F 1 "1k 0603" H 6370 5105 50  0000 L CNN
F 2 "Resistor_SMD:R_0603_1608Metric" V 6230 5150 50  0001 C CNN
F 3 "~" H 6300 5150 50  0001 C CNN
	1    6300 5150
	1    0    0    -1  
$EndComp
$Comp
L power:GND #PWR032
U 1 1
P 6300 5300
F 0 "#PWR032" H 6300 5050 50  0001 C CNN
F 1 "GND" H 6305 5127 50  0000 C CNN
F 2 "" H 6300 5300 50  0001 C CNN
F 3 "" H 6300 5300 50  0001 C CNN
	1    6300 5300
	1    0    0    -1  
$EndComp
$Comp
L Device:R R4
U 1 1
P 6800 5250
F 0 "R4" H 6870 5296 50  0000 L CNN
F 1 "1k 0603" H 6870 5205 50  0000 L CNN
F 2 "Resistor_SMD:R_0603_1608Metric" V 6730 5250 50  0001 C CNN
F 3 "~" H 6800 5250 50  0001 C CNN
	1    6800 5250
	1    0    0    -1  
$EndComp
$Comp
L power:GND #PWR034
U 1 1
P 6800 5400
F 0 "#PWR034" H 6800 5150 50  0001 C CNN
F 1 "GND" H 6805 5227 50  0000 C CNN
F 2 "" H 6800 5400 50  0001 C CNN
F 3 "" H 6800 5400 50  0001 C CNN
	1    6800 5400
	1    0    0    -1  
$EndComp
$Comp
L Device:R R3
U 1 1
P 6800 4950
F 0 "R3" H 6870 4996 50  0000 L CNN
F 1 "1k 0603" H 6870 4905 50  0000 L CNN
F 2 "Resistor_SMD:R_0603_1608Metric" V 6730 4950 50  0001 C CNN
F 3 "~" H 6800 4950 50  0001 C CNN
	1    6800 4950
	1    0    0    -1  
$EndComp
$Comp
L power:+3V3 #PWR033
U 1 1
P 6800 4800
F 0 "#PWR033" H 6800 4650 50  0001 C CNN
F 1 "+3V3" H 6815 4973 50  0000 C CNN
F 2 "" H 6800 4800 50  0001 C CNN
F 3 "" H 6800 4800 50  0001 C CNN
	1    6800 4800
	-1   0    0    -1  
$EndComp
$Comp
L Device:R R7
U 1 1
P 7300 5350
F 0 "R7" H 7370 5396 50  0000 L CNN
F 1 "1k 0603" H 7370 5305 50  0000 L CNN
F 2 "Resistor_SMD:R_0603_1608Metric" V 7230 5350 50  0001 C CNN
F 3 "~" H 7300 5350 50  0001 C CNN
	1    7300 5350
	1    0    0    -1  
$EndComp
$Comp
L power:GND #PWR037
U 1 1
P 7300 5500
F 0 "#PWR037" H 7300 5250 50  0001 C CNN
F 1 "GND" H 7305 5327 50  0000 C CNN
F 2 "" H 7300 5500 50  0001 C CNN
F 3 "" H 7300 5500 50  0001 C CNN
	1    7300 5500
	1    0    0    -1  
$EndComp
$Comp
L Device:R R6
U 1 1
P 7300 5050
F 0 "R6" H 7370 5096 50  0000 L CNN
F 1 "1k 0603" H 7370 5005 50  0000 L CNN
F 2 "Resistor_SMD:R_0603_1608Metric" V 7230 5050 50  0001 C CNN
F 3 "~" H 7300 5050 50  0001 C CNN
	1    7300 5050
	1    0    0    -1  
$EndComp
Wire Wire Line
	5500 5000 6300 5000
Connection ~ 6300 5000
Wire Wire Line
	5500 5100 6800 5100
Connection ~ 6800 5100
Wire Wire Line
	5500 5200 7300 5200
Connection ~ 7300 5200
Text Label 7300 4900 1    50   ~ 0
3V3AUX
$Comp
L Device:C_Small C13
U 1 1
P 2300 3950
F 0 "C13" H 2392 3996 50  0000 L CNN
F 1 "1µ" H 2392 3905 50  0000 L CNN
F 2 "Capacitor_SMD:C_0805_2012Metric" H 2300 3950 50  0001 C CNN
F 3 "~" H 2300 3950 50  0001 C CNN
	1    2300 3950
	1    0    0    -1  
$EndComp
$Comp
L power:GND #PWR022
U 1 1
P 2300 4050
F 0 "#PWR022" H 2300 3800 50  0001 C CNN
F 1 "GND" H 2305 3877 50  0000 C CNN
F 2 "" H 2300 4050 50  0001 C CNN
F 3 "" H 2300 4050 50  0001 C CNN
	1    2300 4050
	-1   0    0    -1  
$EndComp
$Comp
L power:+12V #PWR021
U 1 1
P 2300 3850
F 0 "#PWR021" H 2300 3700 50  0001 C CNN
F 1 "+12V" H 2315 4023 50  0000 C CNN
F 2 "" H 2300 3850 50  0001 C CNN
F 3 "" H 2300 3850 50  0001 C CNN
	1    2300 3850
	1    0    0    -1  
$EndComp
Text Label 5500 4300 0    50   ~ 0
SS
Text Label 5950 1800 1    50   ~ 0
SS
Wire Wire Line
	5950 2000 5950 1800
Connection ~ 5950 2000
Text Label 1750 1050 1    50   ~ 0
TX0i+
Text Label 1750 1150 1    50   ~ 0
TX0i-
Text Label 3050 1600 1    50   ~ 0
REFCLKi+
Text Label 3050 1700 3    50   ~ 0
REFCLKi-
Text Label 3150 1100 1    50   ~ 0
REFCLK+
Text Label 1750 1250 1    50   ~ 0
TX1i+
Text Label 1750 1350 1    50   ~ 0
TX1i-
Text Label 1750 1450 1    50   ~ 0
TX2i+
Text Label 1750 1550 1    50   ~ 0
TX2i-
Text Label 1750 1650 1    50   ~ 0
TX3i+
Text Label 1750 1750 1    50   ~ 0
TX3i-
Text Label 2050 1050 1    50   ~ 0
TX0+
Text Label 2050 1150 1    50   ~ 0
TX0-
Text Label 2050 1250 1    50   ~ 0
TX1+
Text Label 2050 1350 1    50   ~ 0
TX1-
Text Label 2050 1450 1    50   ~ 0
TX2+
Text Label 2050 1550 1    50   ~ 0
TX2-
Text Label 2050 1650 1    50   ~ 0
TX3+
Text Label 2050 1750 1    50   ~ 0
TX3-
Text Label 3150 1200 3    50   ~ 0
REFCLK-
Text Label 4300 1600 1    50   ~ 0
REFECP+
Text Label 4300 1700 3    50   ~ 0
REFECP-
Text Label 4300 1100 1    50   ~ 0
REFECPi+
Text Label 4400 1200 1    50   ~ 0
REFECPi-
$Comp
L Connector:AVR-ISP-6 J7
U 1 1
P 3600 5450
F 0 "J7" H 3270 5546 50  0000 R CNN
F 1 "AVR-ISP-6" H 3270 5455 50  0000 R CNN
F 2 "Connector_PinHeader_2.54mm:PinHeader_2x03_P2.54mm_Vertical" V 3350 5500 50  0001 C CNN
F 3 " ~" H 2325 4900 50  0001 C CNN
	1    3600 5450
	-1   0    0    -1  
$EndComp
Text Label 3200 5250 2    50   ~ 0
MISO
Text Label 3200 5350 2    50   ~ 0
MOSI
Text Label 3200 5450 2    50   ~ 0
SCK
Text Label 3200 5550 2    50   ~ 0
RESET_AVR
$Comp
L power:GND #PWR0101
U 1 1
P 3700 5850
F 0 "#PWR0101" H 3700 5600 50  0001 C CNN
F 1 "GND" H 3705 5677 50  0000 C CNN
F 2 "" H 3700 5850 50  0001 C CNN
F 3 "" H 3700 5850 50  0001 C CNN
	1    3700 5850
	1    0    0    -1  
$EndComp
$Comp
L Device:D_Zener_ALT D4
U 1 1
P 2650 4850
F 0 "D4" V 2604 4929 50  0000 L CNN
F 1 "3V6" V 2695 4929 50  0000 L CNN
F 2 "Diode_SMD:D_SMB" H 2650 4850 50  0001 C CNN
F 3 "~" H 2650 4850 50  0001 C CNN
	1    2650 4850
	0    1    1    0   
$EndComp
$Comp
L power:+3V3 #PWR0102
U 1 1
P 2650 4700
F 0 "#PWR0102" H 2650 4550 50  0001 C CNN
F 1 "+3V3" H 2665 4873 50  0000 C CNN
F 2 "" H 2650 4700 50  0001 C CNN
F 3 "" H 2650 4700 50  0001 C CNN
	1    2650 4700
	-1   0    0    -1  
$EndComp
$Comp
L power:GND #PWR0103
U 1 1
P 2650 5000
F 0 "#PWR0103" H 2650 4750 50  0001 C CNN
F 1 "GND" H 2655 4827 50  0000 C CNN
F 2 "" H 2650 5000 50  0001 C CNN
F 3 "" H 2650 5000 50  0001 C CNN
	1    2650 5000
	1    0    0    -1  
$EndComp
$Comp
L Device:Fuse F1
U 1 1
P 3700 4800
F 0 "F1" H 3760 4846 50  0000 L CNN
F 1 "Fuse" H 3760 4755 50  0000 L CNN
F 2 "Fuse:Fuse_1206_3216Metric" V 3630 4800 50  0001 C CNN
F 3 "~" H 3700 4800 50  0001 C CNN
	1    3700 4800
	1    0    0    -1  
$EndComp
$Comp
L power:+3V3 #PWR0104
U 1 1
P 3700 4650
F 0 "#PWR0104" H 3700 4500 50  0001 C CNN
F 1 "+3V3" H 3715 4823 50  0000 C CNN
F 2 "" H 3700 4650 50  0001 C CNN
F 3 "" H 3700 4650 50  0001 C CNN
	1    3700 4650
	-1   0    0    -1  
$EndComp
$Comp
L Connector_Generic:Conn_01x01 J2
U 1 1
P 7100 2000
F 0 "J2" H 7018 1775 50  0000 C CNN
F 1 "Conn_01x01" H 7018 1866 50  0000 C CNN
F 2 "TestPoint:TestPoint_Pad_1.5x1.5mm" H 7100 2000 50  0001 C CNN
F 3 "~" H 7100 2000 50  0001 C CNN
	1    7100 2000
	-1   0    0    1   
$EndComp
$Comp
L Connector_Generic:Conn_01x01 J8
U 1 1
P 7100 2100
F 0 "J8" H 7018 1875 50  0000 C CNN
F 1 "Conn_01x01" H 7018 1966 50  0000 C CNN
F 2 "TestPoint:TestPoint_Pad_1.5x1.5mm" H 7100 2100 50  0001 C CNN
F 3 "~" H 7100 2100 50  0001 C CNN
	1    7100 2100
	-1   0    0    1   
$EndComp
$Comp
L Connector_Generic:Conn_01x01 J9
U 1 1
P 7100 2200
F 0 "J9" H 7018 1975 50  0000 C CNN
F 1 "Conn_01x01" H 7018 2066 50  0000 C CNN
F 2 "TestPoint:TestPoint_Pad_1.5x1.5mm" H 7100 2200 50  0001 C CNN
F 3 "~" H 7100 2200 50  0001 C CNN
	1    7100 2200
	-1   0    0    1   
$EndComp
$Comp
L power:+3.3VA #PWR0105
U 1 1
P 1250 3050
F 0 "#PWR0105" H 1250 2900 50  0001 C CNN
F 1 "+3.3VA" H 1265 3223 50  0000 C CNN
F 2 "" H 1250 3050 50  0001 C CNN
F 3 "" H 1250 3050 50  0001 C CNN
	1    1250 3050
	1    0    0    -1  
$EndComp
Connection ~ 1250 3050
Wire Wire Line
	1250 3050 950  3050
$Comp
L power:+3.3VA #PWR0106
U 1 1
P 5450 2200
F 0 "#PWR0106" H 5450 2050 50  0001 C CNN
F 1 "+3.3VA" V 5465 2327 50  0000 L CNN
F 2 "" H 5450 2200 50  0001 C CNN
F 3 "" H 5450 2200 50  0001 C CNN
	1    5450 2200
	0    -1   -1   0   
$EndComp
$Comp
L power:+3.3VA #PWR0107
U 1 1
P 5450 2100
F 0 "#PWR0107" H 5450 1950 50  0001 C CNN
F 1 "+3.3VA" V 5465 2227 50  0000 L CNN
F 2 "" H 5450 2100 50  0001 C CNN
F 3 "" H 5450 2100 50  0001 C CNN
	1    5450 2100
	0    -1   -1   0   
$EndComp
$Comp
L power:+3.3VA #PWR0108
U 1 1
P 5450 2000
F 0 "#PWR0108" H 5450 1850 50  0001 C CNN
F 1 "+3.3VA" V 5465 2127 50  0000 L CNN
F 2 "" H 5450 2000 50  0001 C CNN
F 3 "" H 5450 2000 50  0001 C CNN
	1    5450 2000
	0    -1   -1   0   
$EndComp
$Comp
L power:+3.3VA #PWR0109
U 1 1
P 5450 2500
F 0 "#PWR0109" H 5450 2350 50  0001 C CNN
F 1 "+3.3VA" V 5465 2628 50  0000 L CNN
F 2 "" H 5450 2500 50  0001 C CNN
F 3 "" H 5450 2500 50  0001 C CNN
	1    5450 2500
	0    1    1    0   
$EndComp
Wire Wire Line
	1250 3050 1500 3050
NoConn ~ 5500 5300
NoConn ~ 5500 4800
NoConn ~ 5500 4200
NoConn ~ 5500 4100
NoConn ~ 8850 4350
NoConn ~ 8850 4450
NoConn ~ 8850 4550
NoConn ~ 8850 4650
NoConn ~ 8850 4750
NoConn ~ 7500 2500
NoConn ~ 7500 2600
$Comp
L Connector:Conn_Coaxial J10
U 1 1
P 3700 2750
F 0 "J10" H 3800 2725 50  0000 L CNN
F 1 "Conn_Coaxial" H 3800 2634 50  0000 L CNN
F 2 "Connector_Coaxial:SMA_Samtec_SMA-J-P-X-ST-EM1_EdgeMount" H 3700 2750 50  0001 C CNN
F 3 " ~" H 3700 2750 50  0001 C CNN
	1    3700 2750
	1    0    0    -1  
$EndComp
$Comp
L power:GND #PWR0110
U 1 1
P 3700 2950
F 0 "#PWR0110" H 3700 2700 50  0001 C CNN
F 1 "GND" V 3705 2822 50  0000 R CNN
F 2 "" H 3700 2950 50  0001 C CNN
F 3 "" H 3700 2950 50  0001 C CNN
	1    3700 2950
	-1   0    0    -1  
$EndComp
$EndSCHEMATC
